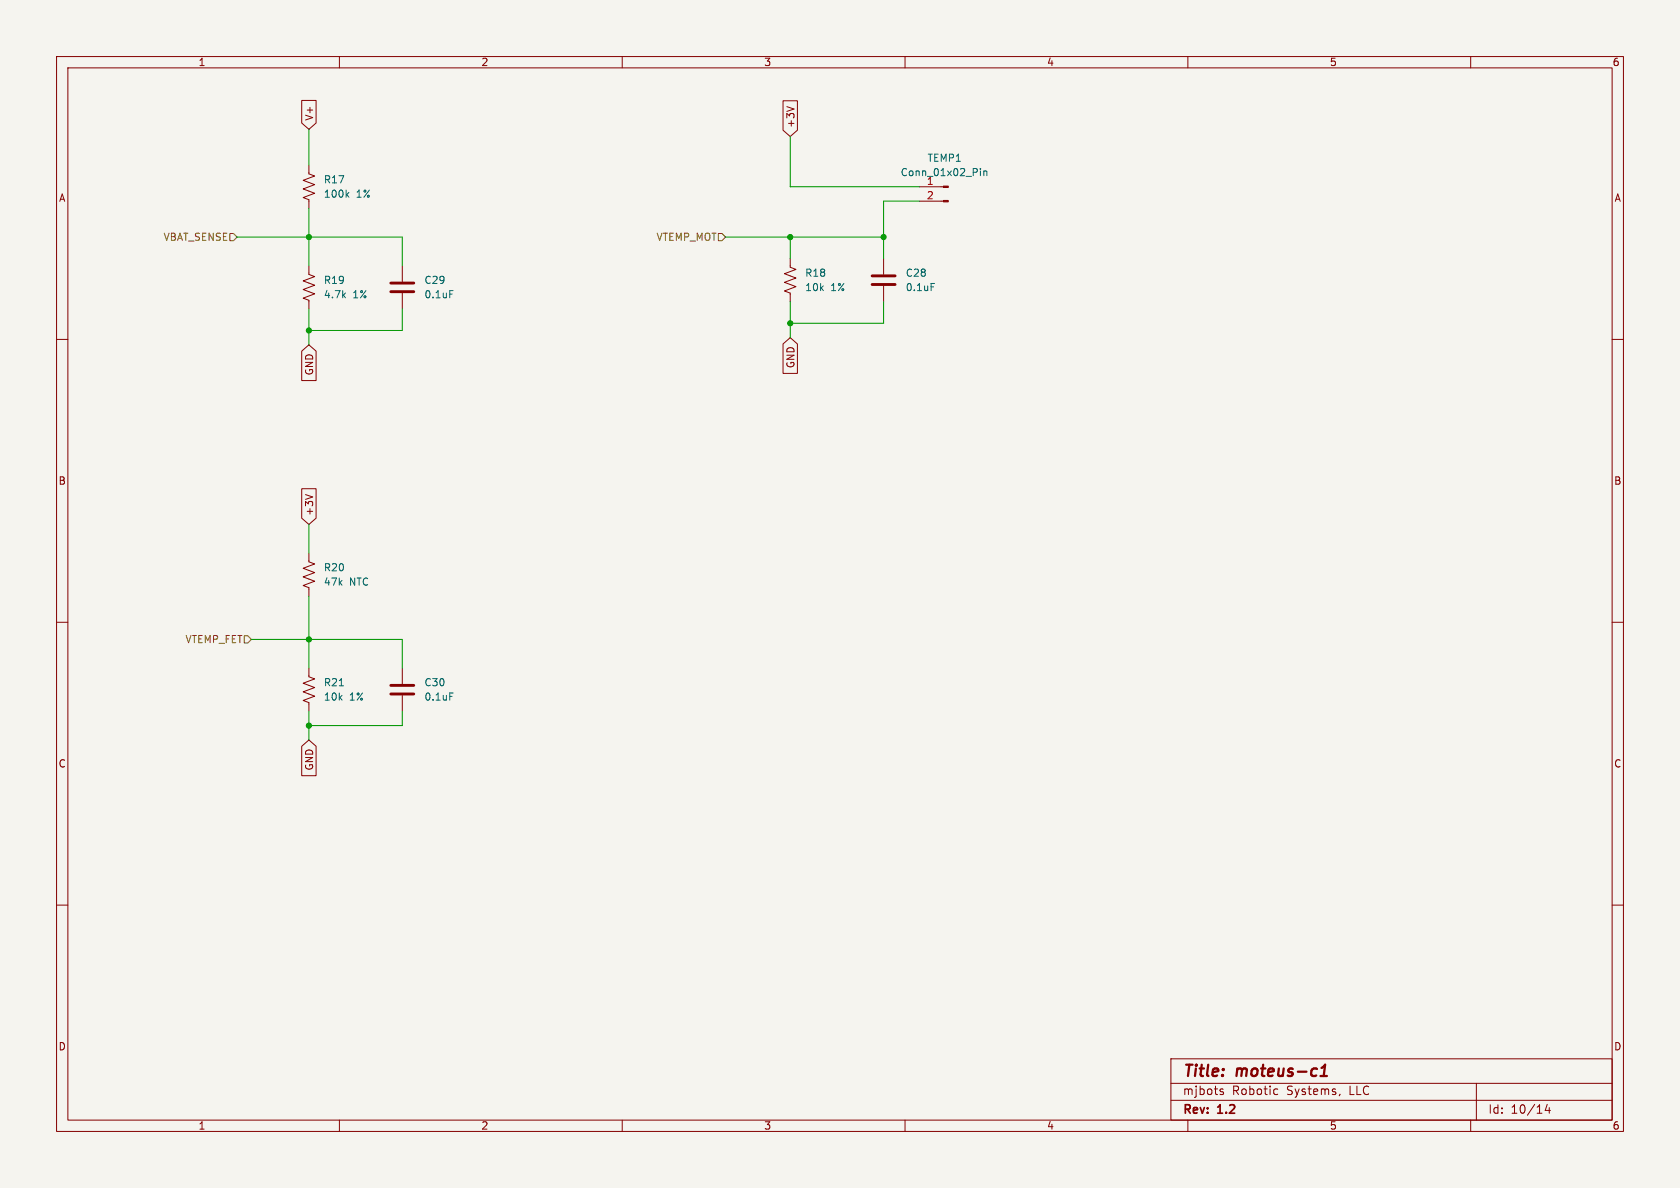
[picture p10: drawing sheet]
<svg xmlns="http://www.w3.org/2000/svg" width="297mm" height="210mm" viewBox="0 0 297 210" stroke-linecap="round" stroke-linejoin="round" font-family="sans-serif">
<path d="M0 0h297v210h-297z" fill="#f5f4ef" stroke="#f5f4ef" stroke-width=".18"/>
<g fill="none" stroke="#840000" stroke-width=".18">
<path d="M10 10h277v190h-277zM12 12h273v186h-273zM53.3 17.8h2.6v3.9l-1.3 1.2-1.3-1.2zM60 10v2M110 10v2M138.4 17.8h2.6v5.2l-1.3 1.1-1.3-1.1zM139.1 18.9l1.3 .4M160 10v2M210 10v2M260 10v2M54.6 29.2v1.5l1 .4-2 .8 2 .7-2 .8 2 .8-2 .7 1 .4v1.5M162.6 33h4.2"/>
<path d="M162.6 35.6h4.2M54.6 47v1.5l1 .4-2 .8 2 .7-2 .8 2 .7-2 .8 1 .4v1.5M71.1 47v2.8M71.1 51.8v2.8M139.7 45.7v1.5l1 .4-2 .8 2 .7-2 .8 2 .8-2 .7 1 .4v1.5M156.2 45.7v2.8M156.2 50.5v2.8M10 60h2M53.3 62.1l1.3-1.1 1.3 1.1v5.2h-2.6zM138.4 60.8l1.3-1.1 1.3 1.1v5.2h-2.6zM285 60h2M53.3 86.4h2.6v5.2l-1.3 1.1-1.3-1.1z"/>
<path d="M54 87.4l1.3 .5M54.6 97.8v1.5l1 .4-2 .8 2 .7-2 .8 2 .7-2 .8 1 .4v1.5M10 110h2M54.6 118.1v1.5l1 .4-2 .8 2 .7-2 .8 2 .8-2 .7 1 .4v1.5M71.1 118.1v2.8M285 110h2M53.3 131.9l1.3-1.1 1.3 1.1v5.2h-2.6zM71.1 122.9v2.8M10 160h2M285 160h2M60 198v2M110 198v2"/>
<path d="M160 198v2M207 187.2h78v10.8h-78zM207 194.5h78M207 191.5h78M210 198v2M215.7 192.9l.5 .2 .1 .2-.2 .2-.4-.1M215.7 192.6h.5M225.5 192.5l.4 .1M225.9 193.4l-.4 .1M236.9 193.4l-.2 .3M260 198v2M261 191.5v6.5"/>
<path d="M273.5 195.2l-.3 1.1h.9M273.9 195.8v1"/>
</g>
<path d="M233.4 190.2h1.2M233.6 188.8l.7-.6-.3 2" fill="none" stroke="#840000" stroke-width=".4"/>
<path d="M69.1 50h4.1M69.1 51.6h4.1M154.2 48.8h4M154.2 50.3h4M69.1 121.2h4.1M69.1 122.7h4.1" fill="none" stroke="#840000" stroke-width=".51"/>
<path d="M61.3 34.4l.4 .5M61.7 34l-.5 .5M173.3 29.8v.1M173.3 30.2v.9M173.9 30.2v.9M173.9 30.3l.2-.1 .3 .1 .1 .8M79.5 51.4h.6M164.6 50.1h.6M60 121.2h.7M79.5 122.5h.6" fill="none" stroke="#006464" stroke-width=".18"/>
<g fill="#840000" stroke="#840000" stroke-width=".18">
<path d="M166.8 32.9h.8v.2h-.8z"/>
<path d="M166.8 35.4h.8v.3h-.8z"/>
</g>
<path d="M40.6 41.3h.7l.6 .6-.6 .6h-.7zM127 41.3h.6l.7 .6-.7 .6h-.6zM43.2 112.4h.6l.6 .6-.6 .7h-.6z" fill="none" stroke="#725600" stroke-width=".18"/>
<g fill="none" stroke="#009600" stroke-width=".18">
<path d="M54.6 22.9v6.3M54.6 36.8v10.2M139.7 24.1v8.9h22.9M162.6 35.6h-6.4v10.1M41.9 41.9h29.2v5.1M54.6 54.6v6.4M71.1 54.6v3.8h-16.5M128.3 41.9h27.9M139.7 41.9v3.8M139.7 53.3v6.4M156.2 53.3v3.9h-16.5M54.6 92.7v5.1"/>
<path d="M44.4 113h26.7v5.1M54.6 105.4v12.7M54.6 125.7v5.1M71.1 125.7v2.6h-16.5"/>
</g>
<g fill="#009600" stroke="#009600" stroke-width=".18">
<circle cx="54.6" cy="58.4" r=".46"/>
<circle cx="54.6" cy="113" r=".46"/>
<circle cx="54.6" cy="128.3" r=".46"/>
<circle cx="54.6" cy="41.9" r=".46"/>
<circle cx="139.7" cy="41.9" r=".46"/>
<circle cx="139.7" cy="57.2" r=".46"/>
<circle cx="156.2" cy="41.9" r=".46"/>
</g>
<g font-size="2.8" fill="#840000">
<text x="209" y="190.9">Title:</text>
<text x="218.7" y="190.9">moteus-c1</text>
</g>
<g font-size="2.1" fill="#840000">
<text x="209" y="197.3">Rev:</text>
<text x="209" y="193.8">mjbots</text>
<text x="215.4" y="197.3">1.2</text>
<text x="217.8" y="193.8">Robotic</text>
<text x="227.5" y="193.8">Systems,</text>
<text x="238.7" y="193.8">LLC</text>
<text x="263" y="197.1">Id:</text>
<text x="267.1" y="197.1">10/14</text>
</g>
<g font-size="1.8" fill="#840000">
<text x="35" y="11.9">1</text>
<text x="85" y="11.9">2</text>
<text x="135" y="11.9">3</text>
<text x="185" y="11.9">4</text>
<text x="235" y="11.9">5</text>
<text x="285" y="11.9">6</text>
<text x="55.6" y="21.4" transform="rotate(-90 55.6 21.4)">V+</text>
<text x="140.7" y="22.7" transform="rotate(-90 140.7 22.7)">+3V</text>
<text x="10.3" y="35.9">A</text>
<text x="285.3" y="35.9">A</text>
<text x="140.7" y="65.2" transform="rotate(-90 140.7 65.2)">GND</text>
<text x="55.6" y="66.5" transform="rotate(-90 55.6 66.5)">GND</text>
<text x="10.3" y="85.9">B</text>
<text x="285.3" y="85.9">B</text>
<text x="55.6" y="91.3" transform="rotate(-90 55.6 91.3)">+3V</text>
<text x="10.3" y="135.9">C</text>
<text x="55.6" y="136.3" transform="rotate(-90 55.6 136.3)">GND</text>
<text x="285.3" y="135.9">C</text>
<text x="10.3" y="185.9">D</text>
<text x="285.3" y="185.9">D</text>
<text x="35" y="199.9">1</text>
<text x="85" y="199.9">2</text>
<text x="135" y="199.9">3</text>
<text x="185" y="199.9">4</text>
<text x="235" y="199.9">5</text>
<text x="285" y="199.9">6</text>
</g>
<g font-size="1.8" fill="#006464">
<text x="163.9" y="28.8">TEMP1</text>
<text x="57.2" y="35.2">100k</text>
<text x="57.2" y="32.6">R17</text>
<text x="63" y="35.2">1%</text>
<text x="159.1" y="31.3">Conn_01x02_Pin</text>
<text x="163.8" y="32.8">1</text>
<text x="57.2" y="50.4">R19</text>
<text x="57.2" y="52.9">4.7k</text>
<text x="62.4" y="52.9">1%</text>
<text x="74.9" y="50.4">C29</text>
<text x="74.9" y="52.9">0.1uF</text>
<text x="142.2" y="49.1">R18</text>
<text x="142.2" y="51.7">10k</text>
<text x="146.9" y="51.7">1%</text>
<text x="160" y="49.1">C28</text>
<text x="160" y="51.7">0.1uF</text>
<text x="57.2" y="101.2">R20</text>
<text x="57.2" y="103.7">47k</text>
<text x="61.8" y="103.7">NTC</text>
<text x="57.2" y="121.5">R21</text>
<text x="57.2" y="124.1">10k</text>
<text x="61.8" y="124.1">1%</text>
<text x="74.9" y="121.5">C30</text>
<text x="74.9" y="124.1">0.1uF</text>
</g>
<text font-size="1.8" fill="#a90000" x="163.8" y="35.3">2</text>
<g font-size="1.8" fill="#725600">
<text x="28.8" y="42.8">VBAT_SENSE</text>
<text x="116" y="42.8">VTEMP_MOT</text>
<text x="32.7" y="113.9">VTEMP_FET</text>
</g>
</svg>
